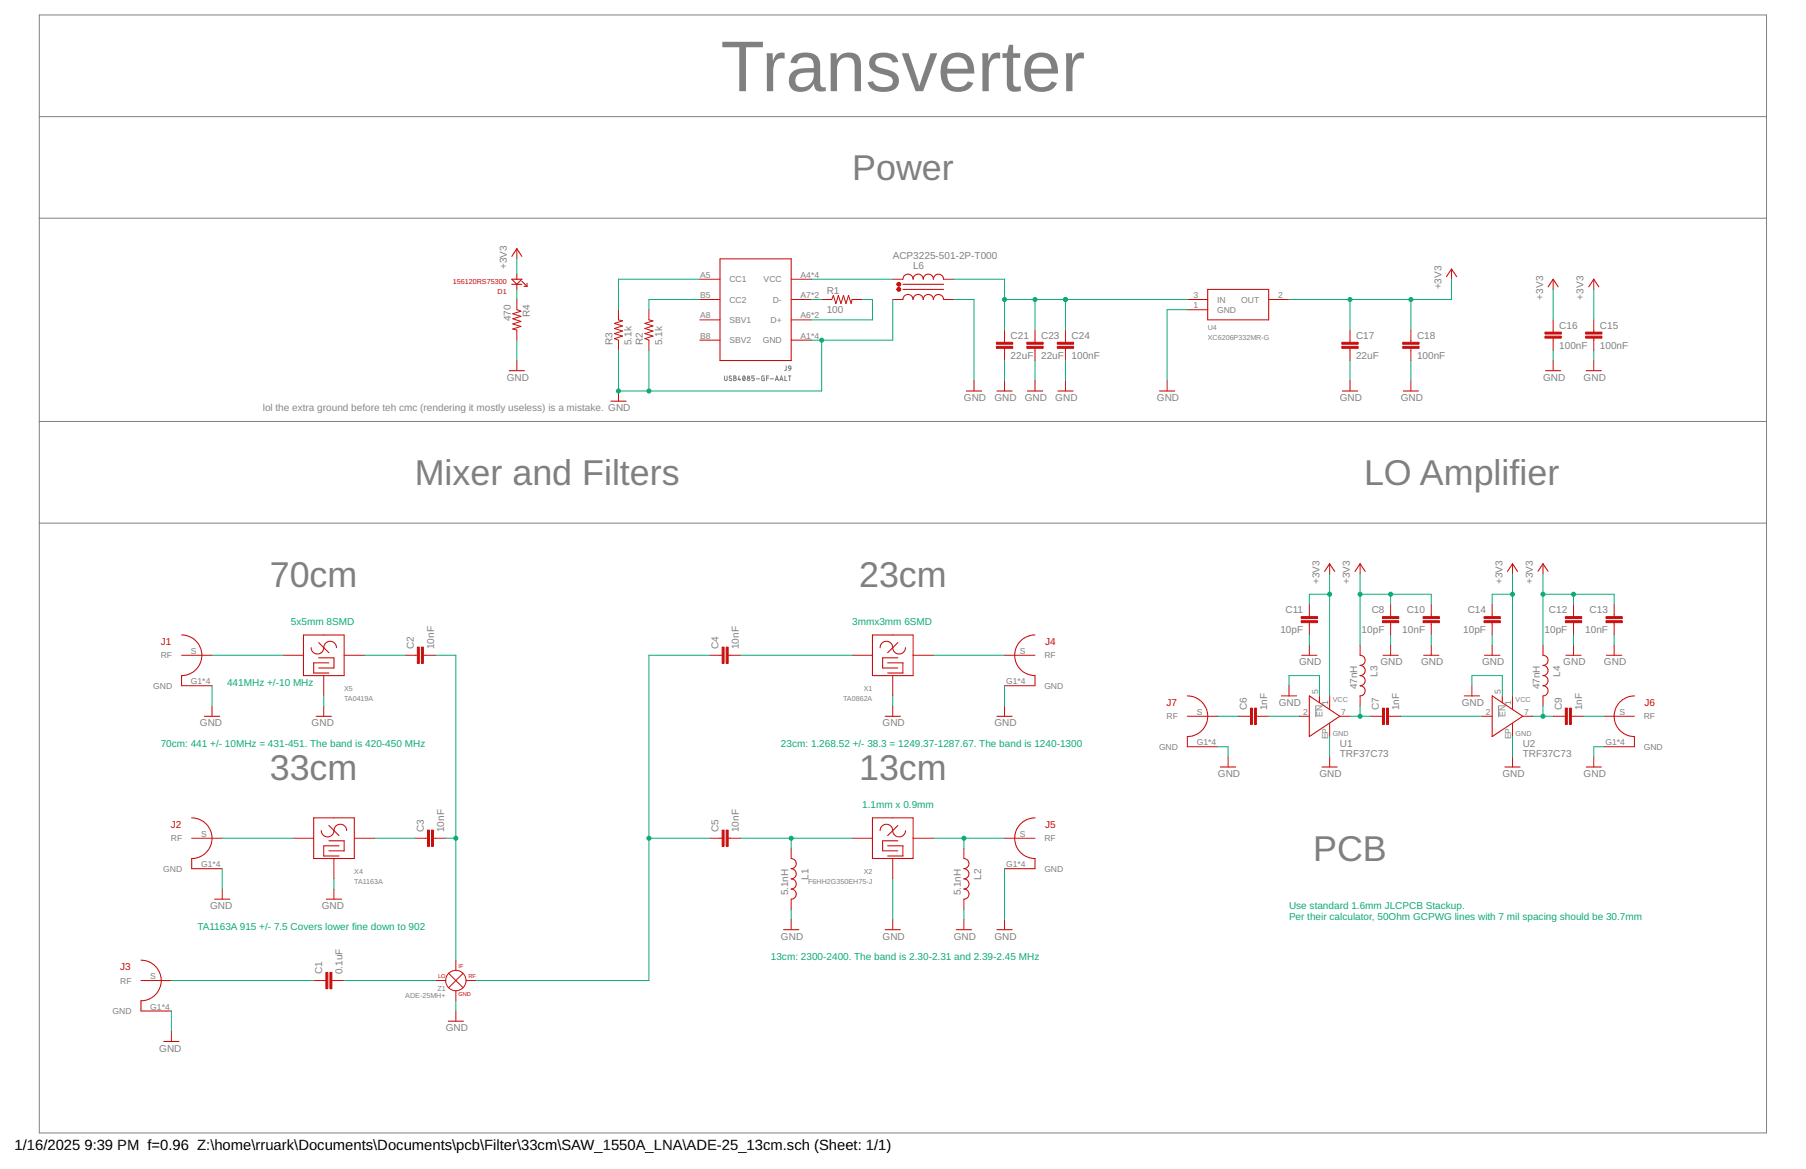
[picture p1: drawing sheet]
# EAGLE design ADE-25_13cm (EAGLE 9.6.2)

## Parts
C1  0.1uF  0603_CAPACITOR  [0603]
C2  10nF  0603_CAPACITOR  [0603]
C3  10nF  0603_CAPACITOR  [0603]
C4  10nF  0603_CAPACITOR  [0603]
C5  10nF  0603_CAPACITOR  [0603]
C6  1nF  0603_CAPACITOR  [0603]
C7  1nF  0603_CAPACITOR  [0603]
C8  10pF  0402_CAPACITOR  [0402_INDUCTOR]
C9  1nF  0603_CAPACITOR  [0603]
C10  10nF  0402_CAPACITOR  [0402_INDUCTOR]
C11  10pF  0402_CAPACITOR  [0402_INDUCTOR]
C12  10pF  0402_CAPACITOR  [0402_INDUCTOR]
C13  10nF  0402_CAPACITOR  [0402_INDUCTOR]
C14  10pF  0402_CAPACITOR  [0402_INDUCTOR]
C15  100nF  0603_CAPACITOR  [0603]
C16  100nF  0603_CAPACITOR  [0603]
C17  22uF  C-EUC1206  [C1206]
C18  100nF  0603_CAPACITOR  [0603]
C21  22uF  C-EUC1206  [C1206]
C23  22uF  C-EUC1206  [C1206]
C24  100nF  0603_CAPACITOR  [0603]
D1  156120RS75300  [1206_REV]
J1  0733910070  [CONREVSMA008-G]
J2  0733910070  [CONREVSMA008-G]
J3  0733910070  [CONREVSMA008-G]
J4  0733910070  [CONREVSMA008-G]
J5  0733910070  [CONREVSMA008-G]
J6  0733910070  [CONREVSMA008-G]
J7  0733910070  [CONREVSMA008-G]
J9  USB4085-GF-AALT  [USBC2]
L1  5.1nH  0402_INDUCTOR  [0402_INDUCTOR]
L2  5.1nH  0402_INDUCTOR  [0402_INDUCTOR]
L3  47nH  0402_INDUCTOR  [0402_INDUCTOR]
L4  47nH  0402_INDUCTOR  [0402_INDUCTOR]
L6  ACP3225-501-2P-T000  [3225]
R1  100  0603_RESISTOR  [0603]
R2  5.1k  0603_RESISTOR  [0603]
R3  5.1k  0603_RESISTOR  [0603]
R4  470  0603_RESISTOR  [0603]
U1  TRF37C73  [8WSON2X2]
U2  TRF37C73  [8WSON2X2]
U4  XC6206P332MR-G  [SOT23-3_CENTERED]
X1  TA0862A  [TA0862A]
X2  F6HH2G350EH75-J  [EH75]
X4  TA1163A  TA0862A  [TA0862A]
X5  TA0419A  [TAO419]
Z1  ADE-25MH+  [CD]

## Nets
1I: C4.2 X1.B
1O: J4.S(RF) X1.E
2I: C5.2 L1.P$1 X2.1
2O: J5.S(RF) L2.P$1 X2.4
70BI: C3.1 X4.B
70BO: J2.S(RF) X4.E
+3V3: C8.P$1 C10.P$1 C11.P$1 C12.P$1 C13.P$1 C14.P$1 C15.1 C16.1 C17.1 C18.1 D1.A L3.P$1 L4.P$1 U1.1(+VS) U2.1(+VS) U4.2(OUT)
+5V1: C21.1 C23.1 C24.1 L6.4(1OUT) U4.3(IN)
GND: C8.P$2 C10.P$2 C11.P$2 C12.P$2 C13.P$2 C14.P$2 C15.2 C16.2 C17.2 C18.2 C21.2 C23.2 C24.2 J1.G1(GND) J1.G2(GND) J1.G3(GND) J1.G4(GND) J2.G1(GND) J2.G2(GND) J2.G3(GND) J2.G4(GND) J3.G1(GND) J3.G2(GND) J3.G3(GND) J3.G4(GND) J4.G1(GND) J4.G2(GND) J4.G3(GND) J4.G4(GND) J5.G1(GND) J5.G2(GND) J5.G3(GND) J5.G4(GND) J6.G1(GND) J6.G2(GND) J6.G3(GND) J6.G4(GND) J7.G1(GND) J7.G2(GND) J7.G3(GND) J7.G4(GND) J9.A1(GND) J9.A12(GND) J9.B1(GND) J9.B12(GND) L1.P$2 L2.P$2 L6.2(2IN) L6.3(2OUT) R2.1 R3.1 R4.2 U1.5(!EN) U1.EP(-VS) U2.5(!EN) U2.EP(-VS) U4.1(GND) X1.A(GND) X1.C(GND) X1.D(GND) X1.F(GND) X2.2(GND) X2.3(GND) X2.5(GND) X4.A(GND) X4.C(GND) X4.D(GND) X4.F(GND) X5.1(GND) X5.3(GND) X5.4(GND) X5.5(GND) X5.7(GND) X5.8(GND) Z1.1(GND) Z1.4(GND) Z1.5(GND)
IN1: C6.2 U1.2(IN)
IN2: C7.2 U2.2(IN)
N$1: C1.1 J3.S(RF)
N$2: C1.2 Z1.6(LO)
N$3: C2.1 X5.2
N$4: C2.2 C3.2 Z1.2(IF)
N$5: C4.1 C5.1 Z1.3(RF)
N$7: J9.A7(D-) J9.B7(D-) R1.1
N$8: J9.A6(D+) J9.B6(D+) R1.2
N$10: J9.B5(CC2) R2.2
N$11: J9.A5(CC1) R3.2
N$13: D1.K R4.1
N$15: J9.A4(VCC) J9.A9(VCC) J9.B4(VCC) J9.B9(VCC) L6.1(1IN)
N$17: C6.1 J7.S(RF)
N$18: C9.2 J6.S(RF)
N$21: J1.S(RF) X5.6
OUT1: C7.1 L3.P$2 U1.7(OUT)
OUT2: C9.1 L4.P$2 U2.7(OUT)
Unconnected: J9.A8(SBV1) J9.B8(SBV2)

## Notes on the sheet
- Transverter
- Power
- lol the extra ground before teh cmc (rendering it mostly useless) is a mistake.
- Mixer and Filters | LO Amplifier
- 70cm | 23cm
- 5x5mm 8SMD | 3mmx3mm 6SMD
- 441MHz +/-10 MHz
- 70cm: 441 +/- 10MHz = 431-451. The band is 420-450 MHz | 23cm: 1.268.52 +/- 38.3 = 1249.37-1287.67. The band is 1240-1300
- 33cm | 13cm
- 1.1mm x 0.9mm
- PCB
- Use standard 1.6mm JLCPCB Stackup.
  Per their calculator, 50Ohm GCPWG lines with 7 mil spacing should be 30.7mm
- TA1163A 915 +/- 7.5 Covers lower fine down to 902
- 13cm: 2300-2400. The band is 2.30-2.31 and 2.39-2.45 MHz
